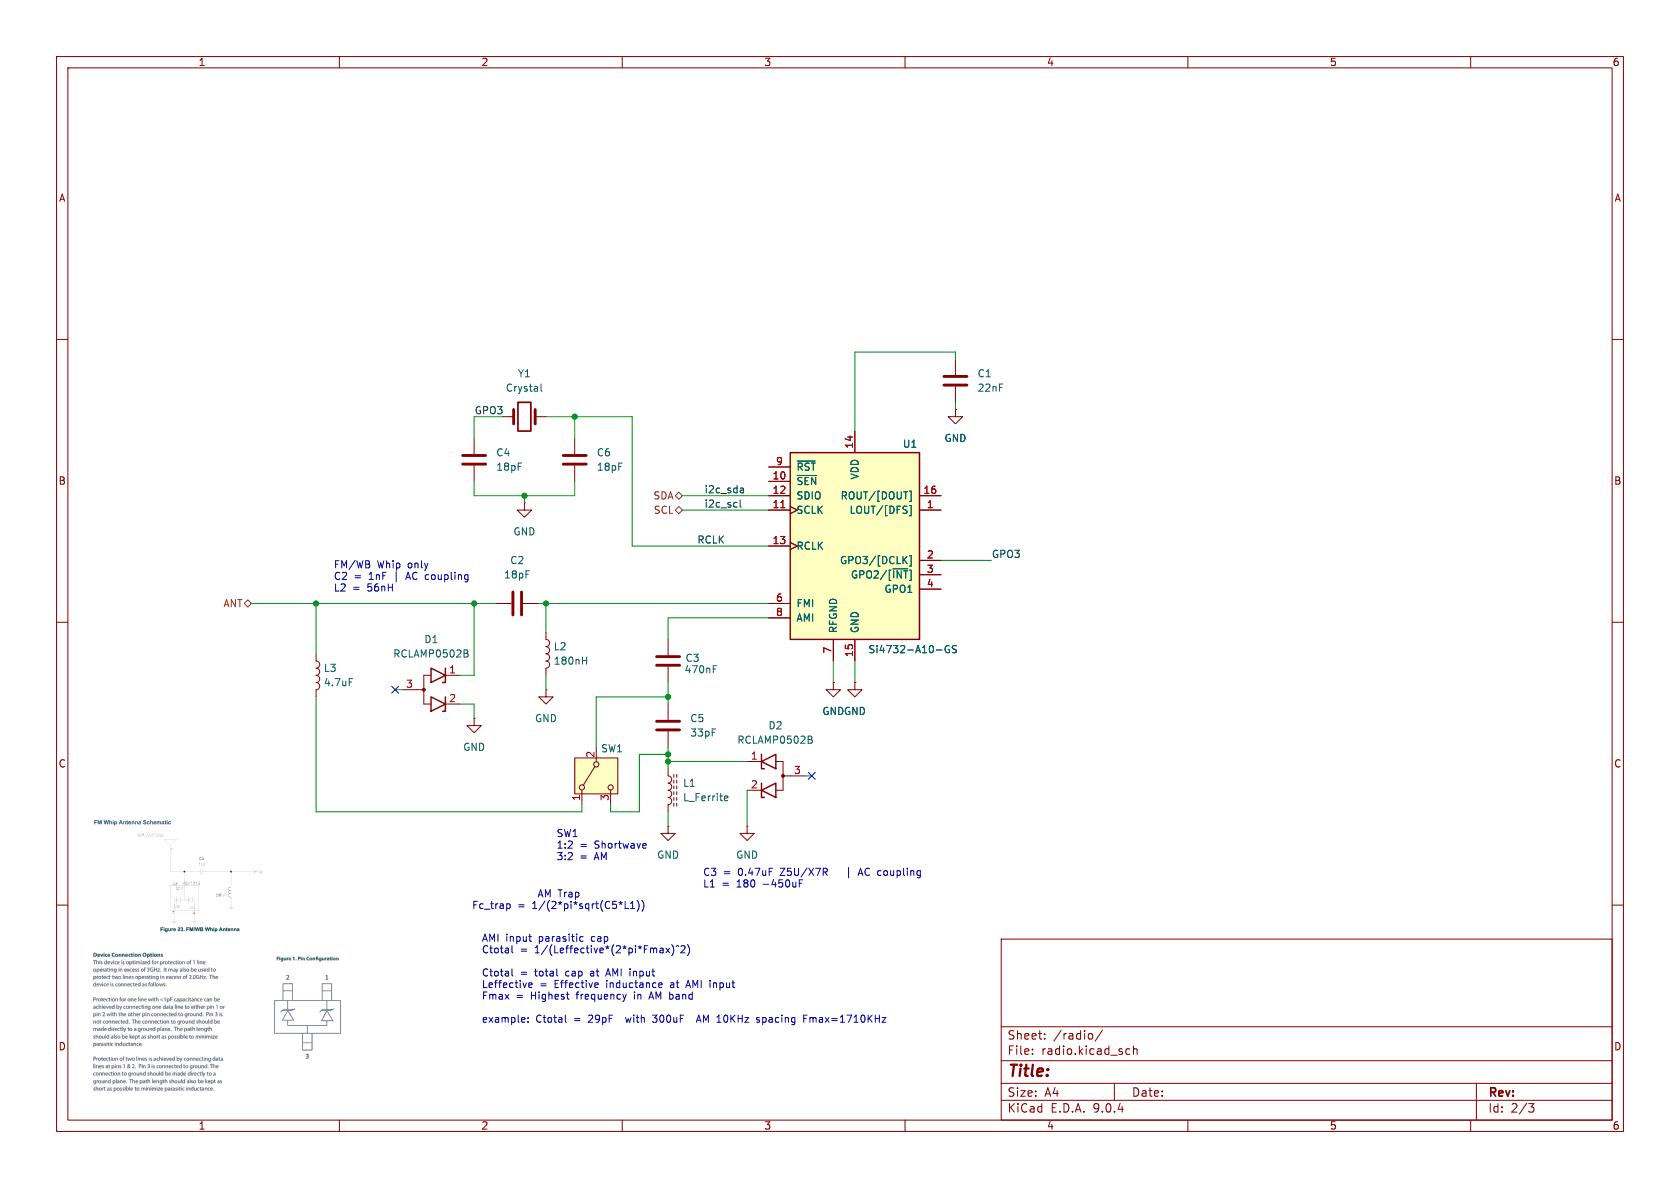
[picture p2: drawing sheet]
(kicad_sch
 (version 20250114)
 (generator "eeschema")
 (generator_version "9.0")
 (paper "A4")
 (lib_symbols
  (symbol "Device:C"
   (pin_numbers (hide yes))
   (pin_names
    (offset 0.254)) (exclude_from_sim no) (in_bom yes) (on_board yes)
   (property "Reference" "C" (at 0.635 2.54 0) (effects (font (size 1.27 1.27)) (justify left)))
   (property "Value" "C" (at 0.635 -2.54 0) (effects (font (size 1.27 1.27)) (justify left)))
   (property "Footprint" "" (at 0.9652 -3.81 0) (effects (font (size 1.27 1.27)) (hide yes)))
   (property "Datasheet" "~" (at 0 0 0) (effects (font (size 1.27 1.27)) (hide yes)))
   (property "Description" "Unpolarized capacitor" (at 0 0 0) (effects (font (size 1.27 1.27)) (hide yes)))
   (symbol "C_0_1"
    (polyline (pts (xy -2.032 0.762) (xy 2.032 0.762)) (stroke (width 0.508) (type default)) (fill (type none)))
    (polyline (pts (xy -2.032 -0.762) (xy 2.032 -0.762)) (stroke (width 0.508) (type default)) (fill (type none))))
   (symbol "C_1_1"
    (pin passive line (at 0 3.81 270) (length 2.794) (name "~" (effects (font (size 1.27 1.27)))) (number "1" (effects (font (size 1.27 1.27)))))
    (pin passive line (at 0 -3.81 90) (length 2.794) (name "~" (effects (font (size 1.27 1.27)))) (number "2" (effects (font (size 1.27 1.27))))))
   (embedded_fonts no))
  (symbol "Device:Crystal"
   (pin_numbers (hide yes))
   (pin_names
    (offset 1.016) (hide yes)) (exclude_from_sim no) (in_bom yes) (on_board yes)
   (property "Reference" "Y" (at 0 3.81 0) (effects (font (size 1.27 1.27))))
   (property "Value" "Crystal" (at 0 -3.81 0) (effects (font (size 1.27 1.27))))
   (property "Footprint" "" (at 0 0 0) (effects (font (size 1.27 1.27)) (hide yes)))
   (property "Datasheet" "~" (at 0 0 0) (effects (font (size 1.27 1.27)) (hide yes)))
   (property "Description" "Two pin crystal" (at 0 0 0) (effects (font (size 1.27 1.27)) (hide yes)))
   (symbol "Crystal_0_1"
    (polyline (pts (xy -2.54 0) (xy -1.905 0)) (stroke (width 0) (type default)) (fill (type none)))
    (polyline (pts (xy -1.905 -1.27) (xy -1.905 1.27)) (stroke (width 0.508) (type default)) (fill (type none)))
    (rectangle (start -1.143 2.54) (end 1.143 -2.54) (stroke (width 0.3048) (type default)) (fill (type none)))
    (polyline (pts (xy 1.905 -1.27) (xy 1.905 1.27)) (stroke (width 0.508) (type default)) (fill (type none)))
    (polyline (pts (xy 2.54 0) (xy 1.905 0)) (stroke (width 0) (type default)) (fill (type none))))
   (symbol "Crystal_1_1"
    (pin passive line (at -3.81 0 0) (length 1.27) (name "1" (effects (font (size 1.27 1.27)))) (number "1" (effects (font (size 1.27 1.27)))))
    (pin passive line (at 3.81 0 180) (length 1.27) (name "2" (effects (font (size 1.27 1.27)))) (number "2" (effects (font (size 1.27 1.27))))))
   (embedded_fonts no))
  (symbol "Device:L"
   (pin_numbers (hide yes))
   (pin_names
    (offset 1.016) (hide yes)) (exclude_from_sim no) (in_bom yes) (on_board yes)
   (property "Reference" "L" (at -1.27 0 90) (effects (font (size 1.27 1.27))))
   (property "Value" "L" (at 1.905 0 90) (effects (font (size 1.27 1.27))))
   (property "Footprint" "" (at 0 0 0) (effects (font (size 1.27 1.27)) (hide yes)))
   (property "Datasheet" "~" (at 0 0 0) (effects (font (size 1.27 1.27)) (hide yes)))
   (property "Description" "Inductor" (at 0 0 0) (effects (font (size 1.27 1.27)) (hide yes)))
   (symbol "L_0_1"
    (arc (start 0 2.54) (mid 0.6323 1.905) (end 0 1.27) (stroke (width 0) (type default)) (fill (type none)))
    (arc (start 0 1.27) (mid 0.6323 0.635) (end 0 0) (stroke (width 0) (type default)) (fill (type none)))
    (arc (start 0 0) (mid 0.6323 -0.635) (end 0 -1.27) (stroke (width 0) (type default)) (fill (type none)))
    (arc (start 0 -1.27) (mid 0.6323 -1.905) (end 0 -2.54) (stroke (width 0) (type default)) (fill (type none))))
   (symbol "L_1_1"
    (pin passive line (at 0 3.81 270) (length 1.27) (name "1" (effects (font (size 1.27 1.27)))) (number "1" (effects (font (size 1.27 1.27)))))
    (pin passive line (at 0 -3.81 90) (length 1.27) (name "2" (effects (font (size 1.27 1.27)))) (number "2" (effects (font (size 1.27 1.27))))))
   (embedded_fonts no))
  (symbol "Device:L_Ferrite"
   (pin_numbers (hide yes))
   (pin_names
    (offset 1.016) (hide yes)) (exclude_from_sim no) (in_bom yes) (on_board yes)
   (property "Reference" "L" (at -1.27 0 90) (effects (font (size 1.27 1.27))))
   (property "Value" "L_Ferrite" (at 2.794 0 90) (effects (font (size 1.27 1.27))))
   (property "Footprint" "" (at 0 0 0) (effects (font (size 1.27 1.27)) (hide yes)))
   (property "Datasheet" "~" (at 0 0 0) (effects (font (size 1.27 1.27)) (hide yes)))
   (property "Description" "Inductor with ferrite core" (at 0 0 0) (effects (font (size 1.27 1.27)) (hide yes)))
   (symbol "L_Ferrite_0_1"
    (arc (start 0 2.54) (mid 0.6323 1.905) (end 0 1.27) (stroke (width 0) (type default)) (fill (type none)))
    (arc (start 0 1.27) (mid 0.6323 0.635) (end 0 0) (stroke (width 0) (type default)) (fill (type none)))
    (arc (start 0 0) (mid 0.6323 -0.635) (end 0 -1.27) (stroke (width 0) (type default)) (fill (type none)))
    (arc (start 0 -1.27) (mid 0.6323 -1.905) (end 0 -2.54) (stroke (width 0) (type default)) (fill (type none)))
    (polyline (pts (xy 1.016 2.286) (xy 1.016 2.794)) (stroke (width 0) (type default)) (fill (type none)))
    (polyline (pts (xy 1.016 1.27) (xy 1.016 1.778)) (stroke (width 0) (type default)) (fill (type none)))
    (polyline (pts (xy 1.016 0.254) (xy 1.016 0.762)) (stroke (width 0) (type default)) (fill (type none)))
    (polyline (pts (xy 1.016 -0.762) (xy 1.016 -0.254)) (stroke (width 0) (type default)) (fill (type none)))
    (polyline (pts (xy 1.016 -1.778) (xy 1.016 -1.27)) (stroke (width 0) (type default)) (fill (type none)))
    (polyline (pts (xy 1.016 -2.794) (xy 1.016 -2.286)) (stroke (width 0) (type default)) (fill (type none)))
    (polyline (pts (xy 1.524 2.794) (xy 1.524 2.286)) (stroke (width 0) (type default)) (fill (type none)))
    (polyline (pts (xy 1.524 1.778) (xy 1.524 1.27)) (stroke (width 0) (type default)) (fill (type none)))
    (polyline (pts (xy 1.524 0.762) (xy 1.524 0.254)) (stroke (width 0) (type default)) (fill (type none)))
    (polyline (pts (xy 1.524 -0.254) (xy 1.524 -0.762)) (stroke (width 0) (type default)) (fill (type none)))
    (polyline (pts (xy 1.524 -1.27) (xy 1.524 -1.778)) (stroke (width 0) (type default)) (fill (type none)))
    (polyline (pts (xy 1.524 -2.286) (xy 1.524 -2.794)) (stroke (width 0) (type default)) (fill (type none))))
   (symbol "L_Ferrite_1_1"
    (pin passive line (at 0 3.81 270) (length 1.27) (name "1" (effects (font (size 1.27 1.27)))) (number "1" (effects (font (size 1.27 1.27)))))
    (pin passive line (at 0 -3.81 90) (length 1.27) (name "2" (effects (font (size 1.27 1.27)))) (number "2" (effects (font (size 1.27 1.27))))))
   (embedded_fonts no))
  (symbol "Power_Protection:RCLAMP0502B"
   (pin_names (hide yes)) (exclude_from_sim no) (in_bom yes) (on_board yes)
   (property "Reference" "D" (at 0 5.08 0) (effects (font (size 1.27 1.27))))
   (property "Value" "RCLAMP0502B" (at 0 -5.08 0) (effects (font (size 1.27 1.27))))
   (property "Footprint" "Package_TO_SOT_SMD:SOT-416" (at 0 -7.62 0) (effects (font (size 1.27 1.27)) (hide yes)))
   (property "Datasheet" "https://www.semtech.com/products/circuit-protection/low-capacitance/rclamp0502b" (at 1.27 2.54 0) (effects (font (size 1.27 1.27)) (hide yes)))
   (property "Description" "Low capacitance unidirectional dual ESD protection diode, SC-75" (at 0 0 0) (effects (font (size 1.27 1.27)) (hide yes)))
   (symbol "RCLAMP0502B_0_1"
    (polyline (pts (xy -2.54 0) (xy -1.27 0)) (stroke (width 0) (type default)) (fill (type none)))
    (polyline (pts (xy -1.27 2.54) (xy -1.27 -2.54)) (stroke (width 0) (type default)) (fill (type none)))
    (polyline (pts (xy 0 2.54) (xy -1.27 2.54)) (stroke (width 0.1524) (type default)) (fill (type none)))
    (polyline (pts (xy 0 1.27) (xy 0 3.81) (xy 2.54 2.54) (xy 0 1.27)) (stroke (width 0.254) (type default)) (fill (type none)))
    (polyline (pts (xy 2.54 3.81) (xy 2.54 1.27) (xy 2.032 1.27)) (stroke (width 0.254) (type default)) (fill (type none)))
    (pin passive line (at -5.08 0 0) (length 2.54) (name "A" (effects (font (size 1.27 1.27)))) (number "3" (effects (font (size 1.27 1.27))))))
   (symbol "RCLAMP0502B_1_1"
    (circle (center -1.27 0) (radius 0.254) (stroke (width 0) (type default)) (fill (type outline)))
    (polyline (pts (xy 0 -2.54) (xy -1.27 -2.54)) (stroke (width 0.1524) (type default)) (fill (type none)))
    (polyline (pts (xy 0 -3.81) (xy 0 -1.27) (xy 2.54 -2.54) (xy 0 -3.81)) (stroke (width 0.254) (type default)) (fill (type none)))
    (polyline (pts (xy 2.54 -1.27) (xy 2.54 -3.81) (xy 2.032 -3.81)) (stroke (width 0.254) (type default)) (fill (type none)))
    (pin passive line (at 5.08 2.54 180) (length 2.54) (name "K1" (effects (font (size 1.27 1.27)))) (number "1" (effects (font (size 1.27 1.27)))))
    (pin passive line (at 5.08 -2.54 180) (length 2.54) (name "K2" (effects (font (size 1.27 1.27)))) (number "2" (effects (font (size 1.27 1.27))))))
   (embedded_fonts no))
  (symbol "Switch:SW_SPDT"
   (pin_names
    (offset 0) (hide yes)) (exclude_from_sim no) (in_bom yes) (on_board yes)
   (property "Reference" "SW" (at 0 5.08 0) (effects (font (size 1.27 1.27))))
   (property "Value" "SW_SPDT" (at 0 -5.08 0) (effects (font (size 1.27 1.27))))
   (property "Footprint" "" (at 0 0 0) (effects (font (size 1.27 1.27)) (hide yes)))
   (property "Datasheet" "~" (at 0 -7.62 0) (effects (font (size 1.27 1.27)) (hide yes)))
   (property "Description" "Switch, single pole double throw" (at 0 0 0) (effects (font (size 1.27 1.27)) (hide yes)))
   (symbol "SW_SPDT_0_1"
    (circle (center -2.032 0) (radius 0.4572) (stroke (width 0) (type default)) (fill (type none)))
    (polyline (pts (xy -1.651 0.254) (xy 1.651 2.286)) (stroke (width 0) (type default)) (fill (type none)))
    (circle (center 2.032 2.54) (radius 0.4572) (stroke (width 0) (type default)) (fill (type none)))
    (circle (center 2.032 -2.54) (radius 0.4572) (stroke (width 0) (type default)) (fill (type none))))
   (symbol "SW_SPDT_1_1"
    (rectangle (start -3.175 3.81) (end 3.175 -3.81) (stroke (width 0) (type default)) (fill (type background)))
    (pin passive line (at -5.08 0 0) (length 2.54) (name "B" (effects (font (size 1.27 1.27)))) (number "2" (effects (font (size 1.27 1.27)))))
    (pin passive line (at 5.08 2.54 180) (length 2.54) (name "A" (effects (font (size 1.27 1.27)))) (number "1" (effects (font (size 1.27 1.27)))))
    (pin passive line (at 5.08 -2.54 180) (length 2.54) (name "C" (effects (font (size 1.27 1.27)))) (number "3" (effects (font (size 1.27 1.27))))))
   (embedded_fonts no))
  (symbol "cyberphox:Si4732-A10-GS"
   (pin_names
    (offset 1.016)) (exclude_from_sim no) (in_bom yes) (on_board yes)
   (property "Reference" "U" (at -5.08 19.685 0) (effects (font (size 1.27 1.27)) (justify right)))
   (property "Value" "Si4732-A10-GS" (at -5.08 17.78 0) (effects (font (size 1.27 1.27)) (justify right)))
   (property "Footprint" "Package_SO:SO-16_3.9x9.9mm_P1.27mm" (at -29.718 -41.91 0) (effects (font (size 1.27 1.27)) (justify left) (hide yes)))
   (property "Datasheet" "https://www.skyworksinc.com/-/media/Skyworks/SL/documents/public/data-shorts/Si4732-A10-short.pdf" (at 23.622 -34.798 0) (effects (font (size 1.27 1.27)) (hide yes)))
   (property "Description" "AM/FM/SW/LW Broadcast Radio Receiver with RDS/RBDS" (at -1.524 -32.512 0) (effects (font (size 1.27 1.27)) (hide yes)))
   (property "Digikey" "336-5736-ND" (at -18.288 -37.084 0) (show_name) (effects (font (size 1.27 1.27)) (hide yes)))
   (property "Mouser" "634-SI4732-A10-GS" (at -14.986 -39.624 0) (show_name) (effects (font (size 1.27 1.27)) (hide yes)))
   (symbol "Si4732-A10-GS_0_1"
    (rectangle (start -11.43 16.51) (end 11.43 -16.51) (stroke (width 0.254) (type default)) (fill (type background))))
   (symbol "Si4732-A10-GS_1_1"
    (pin input line (at -15.24 13.97 0) (length 3.81) (name "~{RST}" (effects (font (size 1.27 1.27)))) (number "9" (effects (font (size 1.27 1.27)))))
    (pin input line (at -15.24 11.43 0) (length 3.81) (name "~{SEN}" (effects (font (size 1.27 1.27)))) (number "10" (effects (font (size 1.27 1.27)))))
    (pin bidirectional line (at -15.24 8.89 0) (length 3.81) (name "SDIO" (effects (font (size 1.27 1.27)))) (number "12" (effects (font (size 1.27 1.27)))))
    (pin input clock (at -15.24 6.35 0) (length 3.81) (name "SCLK" (effects (font (size 1.27 1.27)))) (number "11" (effects (font (size 1.27 1.27)))))
    (pin input clock (at -15.24 0 0) (length 3.81) (name "RCLK" (effects (font (size 1.27 1.27)))) (number "13" (effects (font (size 1.27 1.27)))))
    (pin input line (at -15.24 -10.16 0) (length 3.81) (name "FMI" (effects (font (size 1.27 1.27)))) (number "6" (effects (font (size 1.27 1.27)))))
    (pin input line (at -15.24 -12.7 0) (length 3.81) (name "AMI" (effects (font (size 1.27 1.27)))) (number "8" (effects (font (size 1.27 1.27)))))
    (pin no_connect line (at -15.24 -15.24 0) (length 3.81) (hide yes) (name "NC" (effects (font (size 1.27 1.27)))) (number "5" (effects (font (size 1.27 1.27)))))
    (pin power_in line (at -3.81 -20.32 90) (length 3.81) (name "RFGND" (effects (font (size 1.27 1.27)))) (number "7" (effects (font (size 1.27 1.27)))))
    (pin power_in line (at 0 20.32 270) (length 3.81) (name "VDD" (effects (font (size 1.27 1.27)))) (number "14" (effects (font (size 1.27 1.27)))))
    (pin power_in line (at 0 -20.32 90) (length 3.81) (name "GND" (effects (font (size 1.27 1.27)))) (number "15" (effects (font (size 1.27 1.27)))))
    (pin output line (at 15.24 8.89 180) (length 3.81) (name "ROUT/[DOUT]" (effects (font (size 1.27 1.27)))) (number "16" (effects (font (size 1.27 1.27)))))
    (pin bidirectional line (at 15.24 6.35 180) (length 3.81) (name "LOUT/[DFS]" (effects (font (size 1.27 1.27)))) (number "1" (effects (font (size 1.27 1.27)))))
    (pin bidirectional line (at 15.24 -2.54 180) (length 3.81) (name "GPO3/[DCLK]" (effects (font (size 1.27 1.27)))) (number "2" (effects (font (size 1.27 1.27)))))
    (pin bidirectional line (at 15.24 -5.08 180) (length 3.81) (name "GPO2/[~{INT}]" (effects (font (size 1.27 1.27)))) (number "3" (effects (font (size 1.27 1.27)))))
    (pin bidirectional line (at 15.24 -7.62 180) (length 3.81) (name "GPO1" (effects (font (size 1.27 1.27)))) (number "4" (effects (font (size 1.27 1.27))))))
   (embedded_fonts no)
   (embedded_files))
  (symbol "power:GND"
   (power)
   (pin_numbers (hide yes))
   (pin_names
    (offset 0) (hide yes)) (exclude_from_sim no) (in_bom yes) (on_board yes)
   (property "Reference" "#PWR" (at 0 -6.35 0) (effects (font (size 1.27 1.27)) (hide yes)))
   (property "Value" "GND" (at 0 -3.81 0) (effects (font (size 1.27 1.27))))
   (property "Footprint" "" (at 0 0 0) (effects (font (size 1.27 1.27)) (hide yes)))
   (property "Datasheet" "" (at 0 0 0) (effects (font (size 1.27 1.27)) (hide yes)))
   (property "Description" "Power symbol creates a global label with name \"GND\" , ground" (at 0 0 0) (effects (font (size 1.27 1.27)) (hide yes)))
   (symbol "GND_0_1"
    (polyline (pts (xy 0 0) (xy 0 -1.27) (xy 1.27 -1.27) (xy 0 -2.54) (xy -1.27 -1.27) (xy 0 -1.27)) (stroke (width 0) (type default)) (fill (type none))))
   (symbol "GND_1_1"
    (pin power_in line (at 0 0 270) (length 0) (name "~" (effects (font (size 1.27 1.27)))) (number "1" (effects (font (size 1.27 1.27))))))
   (embedded_fonts no)))
 (text "FM/WB Whip only\nC2 = 1nF | AC coupling\nL2 = 56nH"
  (exclude_from_sim no)
  (at 58.928 102.108 0)
  (effects (font (size 1.27 1.27)) (justify left)))
 (text "SW1 \n1:2 = Shortwave\n3:2 = AM\n"
  (exclude_from_sim no)
  (at 98.298 149.606 0)
  (effects (font (size 1.27 1.27)) (justify left)))
 (text "AMI input parasitic cap\nCtotal = 1/(Leffective*(2*pi*Fmax)^2)\n\nCtotal = total cap at AMI input\nLeffective = Effective inductance at AMI input\nFmax = Highest frequency in AM band\n\nexample: Ctotal = 29pF  with 300uF  AM 10KHz spacing Fmax=1710KHz\n"
  (exclude_from_sim no)
  (at 85.09 173.228 0)
  (effects (font (size 1.27 1.27)) (justify left)))
 (text "C3 = 0.47uF Z5U/X7R   | AC coupling\nL1 = 180 -450uF\n"
  (exclude_from_sim no)
  (at 124.206 155.448 0)
  (effects (font (size 1.27 1.27)) (justify left)))
 (text "AM Trap\nFc_trap = 1/(2*pi*sqrt(C5*L1))"
  (exclude_from_sim no)
  (at 98.806 159.258 0)
  (effects (font (size 1.27 1.27))))
 (junction
  (at 92.71 87.63)
  (diameter 0)
  (color 0 0 0 0))
 (junction
  (at 96.52 106.68)
  (diameter 0)
  (color 0 0 0 0))
 (junction
  (at 83.82 106.68)
  (diameter 0)
  (color 0 0 0 0))
 (junction
  (at 101.6 73.66)
  (diameter 0)
  (color 0 0 0 0))
 (junction
  (at 118.11 134.62)
  (diameter 0)
  (color 0 0 0 0))
 (junction
  (at 55.88 106.68)
  (diameter 0)
  (color 0 0 0 0))
 (junction
  (at 118.11 133.35)
  (diameter 0)
  (color 0 0 0 0))
 (junction
  (at 118.11 123.19)
  (diameter 0)
  (color 0 0 0 0))
 (no_connect
  (at 143.51 137.16))
 (no_connect
  (at 69.85 121.92))
 (wire
  (pts (xy 118.11 132.08) (xy 118.11 133.35))
  (stroke (width 0) (type default)))
 (wire
  (pts (xy 83.82 85.09) (xy 83.82 87.63))
  (stroke (width 0) (type default)))
 (wire
  (pts (xy 118.11 134.62) (xy 132.08 134.62))
  (stroke (width 0) (type default)))
 (wire
  (pts (xy 113.03 133.35) (xy 113.03 143.51))
  (stroke (width 0) (type default)))
 (wire
  (pts (xy 151.13 76.2) (xy 151.13 62.23))
  (stroke (width 0) (type default)))
 (wire
  (pts (xy 95.25 106.68) (xy 96.52 106.68))
  (stroke (width 0) (type default)))
 (wire
  (pts (xy 105.41 123.19) (xy 105.41 132.08))
  (stroke (width 0) (type default)))
 (wire
  (pts (xy 102.87 143.51) (xy 102.87 142.24))
  (stroke (width 0) (type default)))
 (wire
  (pts (xy 92.71 87.63) (xy 101.6 87.63))
  (stroke (width 0) (type default)))
 (wire
  (pts (xy 83.82 77.47) (xy 83.82 73.66))
  (stroke (width 0) (type default)))
 (wire
  (pts (xy 118.11 143.51) (xy 118.11 146.05))
  (stroke (width 0) (type default)))
 (wire
  (pts (xy 83.82 73.66) (xy 88.9 73.66))
  (stroke (width 0) (type default)))
 (wire
  (pts (xy 107.95 143.51) (xy 107.95 142.24))
  (stroke (width 0) (type default)))
 (wire
  (pts (xy 151.13 62.23) (xy 168.91 62.23))
  (stroke (width 0) (type default)))
 (wire
  (pts (xy 83.82 124.46) (xy 83.82 127))
  (stroke (width 0) (type default)))
 (wire
  (pts (xy 147.32 116.84) (xy 147.32 120.65))
  (stroke (width 0) (type default)))
 (wire
  (pts (xy 118.11 123.19) (xy 118.11 124.46))
  (stroke (width 0) (type default)))
 (wire
  (pts (xy 132.08 139.7) (xy 132.08 146.05))
  (stroke (width 0) (type default)))
 (wire
  (pts (xy 55.88 106.68) (xy 83.82 106.68))
  (stroke (width 0) (type default)))
 (wire
  (pts (xy 120.65 87.63) (xy 135.89 87.63))
  (stroke (width 0) (type default)))
 (wire
  (pts (xy 168.91 62.23) (xy 168.91 63.5))
  (stroke (width 0) (type default)))
 (wire
  (pts (xy 151.13 116.84) (xy 151.13 120.65))
  (stroke (width 0) (type default)))
 (wire
  (pts (xy 101.6 73.66) (xy 111.76 73.66))
  (stroke (width 0) (type default)))
 (wire
  (pts (xy 105.41 123.19) (xy 118.11 123.19))
  (stroke (width 0) (type default)))
 (wire
  (pts (xy 118.11 109.22) (xy 135.89 109.22))
  (stroke (width 0) (type default)))
 (wire
  (pts (xy 113.03 133.35) (xy 118.11 133.35))
  (stroke (width 0) (type default)))
 (wire
  (pts (xy 101.6 87.63) (xy 101.6 85.09))
  (stroke (width 0) (type default)))
 (wire
  (pts (xy 96.52 106.68) (xy 96.52 111.76))
  (stroke (width 0) (type default)))
 (wire
  (pts (xy 55.88 143.51) (xy 102.87 143.51))
  (stroke (width 0) (type default)))
 (wire
  (pts (xy 111.76 73.66) (xy 111.76 96.52))
  (stroke (width 0) (type default)))
 (wire
  (pts (xy 81.28 119.38) (xy 83.82 119.38))
  (stroke (width 0) (type default)))
 (wire
  (pts (xy 143.51 137.16) (xy 142.24 137.16))
  (stroke (width 0) (type default)))
 (wire
  (pts (xy 118.11 133.35) (xy 118.11 134.62))
  (stroke (width 0) (type default)))
 (wire
  (pts (xy 44.45 106.68) (xy 55.88 106.68))
  (stroke (width 0) (type default)))
 (wire
  (pts (xy 168.91 71.12) (xy 168.91 72.39))
  (stroke (width 0) (type default)))
 (wire
  (pts (xy 96.52 73.66) (xy 101.6 73.66))
  (stroke (width 0) (type default)))
 (wire
  (pts (xy 55.88 106.68) (xy 55.88 115.57))
  (stroke (width 0) (type default)))
 (wire
  (pts (xy 113.03 143.51) (xy 107.95 143.51))
  (stroke (width 0) (type default)))
 (wire
  (pts (xy 83.82 106.68) (xy 87.63 106.68))
  (stroke (width 0) (type default)))
 (wire
  (pts (xy 118.11 120.65) (xy 118.11 123.19))
  (stroke (width 0) (type default)))
 (wire
  (pts (xy 81.28 124.46) (xy 83.82 124.46))
  (stroke (width 0) (type default)))
 (wire
  (pts (xy 120.65 90.17) (xy 135.89 90.17))
  (stroke (width 0) (type default)))
 (wire
  (pts (xy 83.82 87.63) (xy 92.71 87.63))
  (stroke (width 0) (type default)))
 (wire
  (pts (xy 55.88 123.19) (xy 55.88 143.51))
  (stroke (width 0) (type default)))
 (wire
  (pts (xy 111.76 96.52) (xy 135.89 96.52))
  (stroke (width 0) (type default)))
 (wire
  (pts (xy 69.85 121.92) (xy 71.12 121.92))
  (stroke (width 0) (type default)))
 (wire
  (pts (xy 83.82 106.68) (xy 83.82 119.38))
  (stroke (width 0) (type default)))
 (wire
  (pts (xy 101.6 73.66) (xy 101.6 77.47))
  (stroke (width 0) (type default)))
 (wire
  (pts (xy 118.11 134.62) (xy 118.11 135.89))
  (stroke (width 0) (type default)))
 (wire
  (pts (xy 118.11 109.22) (xy 118.11 113.03))
  (stroke (width 0) (type default)))
 (wire
  (pts (xy 92.71 87.63) (xy 92.71 88.9))
  (stroke (width 0) (type default)))
 (wire
  (pts (xy 166.37 99.06) (xy 175.26 99.06))
  (stroke (width 0) (type default)))
 (wire
  (pts (xy 96.52 106.68) (xy 135.89 106.68))
  (stroke (width 0) (type default)))
 (wire
  (pts (xy 96.52 119.38) (xy 96.52 121.92))
  (stroke (width 0) (type default)))
 (image
  (at 38.1 180.34)
  (scale 0.263596)
  (data))
 (image
  (at 31.75 154.94)
  (scale 0.193063)
  (data))
 (label "RCLK"
  (at 123.19 96.52 0)
  (effects (font (size 1.27 1.27)) (justify left bottom)))
 (label "GPO3"
  (at 175.26 99.06 0)
  (effects (font (size 1.27 1.27)) (justify left bottom)))
 (label "GPO3"
  (at 83.82 73.66 0)
  (effects (font (size 1.27 1.27)) (justify left bottom)))
 (label "i2c_scl"
  (at 124.46 90.17 0)
  (effects (font (size 1.27 1.27)) (justify left bottom)))
 (label "i2c_sda"
  (at 124.46 87.63 0)
  (effects (font (size 1.27 1.27)) (justify left bottom)))
 (hierarchical_label "SDA"
  (shape bidirectional)
  (at 120.65 87.63 180)
  (effects (font (size 1.27 1.27)) (justify right)))
 (hierarchical_label "ANT"
  (shape bidirectional)
  (at 44.45 106.68 180)
  (effects (font (size 1.27 1.27)) (justify right)))
 (hierarchical_label "SCL"
  (shape bidirectional)
  (at 120.65 90.17 180)
  (effects (font (size 1.27 1.27)) (justify right)))
 (symbol
  (lib_id "cyberphox:Si4732-A10-GS")
  (at 151.13 96.52 0)
  (unit 1)
  (exclude_from_sim no)
  (in_bom yes)
  (on_board yes)
  (dnp no)
  (property "Reference" "U1" (at 159.512 78.486 0) (effects (font (size 1.27 1.27)) (justify left)))
  (property "Value" "Si4732-A10-GS" (at 153.416 114.808 0) (effects (font (size 1.27 1.27)) (justify left)))
  (property "Footprint" "Package_SO:SO-16_3.9x9.9mm_P1.27mm" (at 121.412 138.43 0) (effects (font (size 1.27 1.27)) (justify left) (hide yes)))
  (property "Datasheet" "https://www.skyworksinc.com/-/media/Skyworks/SL/documents/public/data-shorts/Si4732-A10-short.pdf" (at 174.752 131.318 0) (effects (font (size 1.27 1.27)) (hide yes)))
  (property "Description" "AM/FM/SW/LW Broadcast Radio Receiver with RDS/RBDS" (at 149.606 129.032 0) (effects (font (size 1.27 1.27)) (hide yes)))
  (property "Digikey" "336-5736-ND" (at 132.842 133.604 0) (show_name yes) (effects (font (size 1.27 1.27)) (hide yes)))
  (property "Mouser" "634-SI4732-A10-GS" (at 136.144 136.144 0) (show_name yes) (effects (font (size 1.27 1.27)) (hide yes)))
  (pin "10")
  (pin "2")
  (pin "8")
  (pin "12")
  (pin "4")
  (pin "9")
  (pin "11")
  (pin "6")
  (pin "5")
  (pin "7")
  (pin "13")
  (pin "15")
  (pin "16")
  (pin "1")
  (pin "14")
  (pin "3"))
 (symbol
  (lib_id "power:GND")
  (at 151.13 120.65 0)
  (unit 1)
  (exclude_from_sim no)
  (in_bom yes)
  (on_board yes)
  (dnp no)
  (fields_autoplaced yes)
  (property "Reference" "#PWR02" (at 151.13 127 0) (effects (font (size 1.27 1.27)) (hide yes)))
  (property "Value" "GND" (at 151.13 125.73 0) (effects (font (size 1.27 1.27))))
  (property "Footprint" "" (at 151.13 120.65 0) (effects (font (size 1.27 1.27)) (hide yes)))
  (property "Datasheet" "" (at 151.13 120.65 0) (effects (font (size 1.27 1.27)) (hide yes)))
  (property "Description" "Power symbol creates a global label with name \"GND\" , ground" (at 151.13 120.65 0) (effects (font (size 1.27 1.27)) (hide yes)))
  (pin "1"))
 (symbol
  (lib_id "Device:C")
  (at 101.6 81.28 180)
  (unit 1)
  (exclude_from_sim no)
  (in_bom yes)
  (on_board yes)
  (dnp no)
  (fields_autoplaced yes)
  (property "Reference" "C6" (at 105.41 80.0099 0) (effects (font (size 1.27 1.27)) (justify right)))
  (property "Value" "18pF" (at 105.41 82.5499 0) (effects (font (size 1.27 1.27)) (justify right)))
  (property "Footprint" "" (at 100.6348 77.47 0) (effects (font (size 1.27 1.27)) (hide yes)))
  (property "Datasheet" "~" (at 101.6 81.28 0) (effects (font (size 1.27 1.27)) (hide yes)))
  (property "Description" "Unpolarized capacitor" (at 101.6 81.28 0) (effects (font (size 1.27 1.27)) (hide yes)))
  (pin "1")
  (pin "2"))
 (symbol
  (lib_id "power:GND")
  (at 83.82 127 0)
  (unit 1)
  (exclude_from_sim no)
  (in_bom yes)
  (on_board yes)
  (dnp no)
  (fields_autoplaced yes)
  (property "Reference" "#PWR06" (at 83.82 133.35 0) (effects (font (size 1.27 1.27)) (hide yes)))
  (property "Value" "GND" (at 83.82 132.08 0) (effects (font (size 1.27 1.27))))
  (property "Footprint" "" (at 83.82 127 0) (effects (font (size 1.27 1.27)) (hide yes)))
  (property "Datasheet" "" (at 83.82 127 0) (effects (font (size 1.27 1.27)) (hide yes)))
  (property "Description" "Power symbol creates a global label with name \"GND\" , ground" (at 83.82 127 0) (effects (font (size 1.27 1.27)) (hide yes)))
  (pin "1"))
 (symbol
  (lib_id "Device:Crystal")
  (at 92.71 73.66 0)
  (unit 1)
  (exclude_from_sim no)
  (in_bom yes)
  (on_board yes)
  (dnp no)
  (fields_autoplaced yes)
  (property "Reference" "Y1" (at 92.71 66.04 0) (effects (font (size 1.27 1.27))))
  (property "Value" "Crystal" (at 92.71 68.58 0) (effects (font (size 1.27 1.27))))
  (property "Footprint" "Crystal:Crystal_SMD_MicroCrystal_CC1V-T1A-2Pin_8.0x3.7mm" (at 92.71 73.66 0) (effects (font (size 1.27 1.27)) (hide yes)))
  (property "Datasheet" "~" (at 92.71 73.66 0) (effects (font (size 1.27 1.27)) (hide yes)))
  (property "Description" "Two pin crystal" (at 92.71 73.66 0) (effects (font (size 1.27 1.27)) (hide yes)))
  (pin "2")
  (pin "1"))
 (symbol
  (lib_id "Switch:SW_SPDT")
  (at 105.41 137.16 90)
  (mirror x)
  (unit 1)
  (exclude_from_sim no)
  (in_bom yes)
  (on_board yes)
  (dnp no)
  (property "Reference" "SW1" (at 108.204 132.334 90) (effects (font (size 1.27 1.27))))
  (property "Value" "SW_SPDT" (at 96.774 138.938 90) (effects (font (size 1.27 1.27)) (hide yes)))
  (property "Footprint" "" (at 105.41 137.16 0) (effects (font (size 1.27 1.27)) (hide yes)))
  (property "Datasheet" "~" (at 113.03 137.16 0) (effects (font (size 1.27 1.27)) (hide yes)))
  (property "Description" "Switch, single pole double throw" (at 105.41 137.16 0) (effects (font (size 1.27 1.27)) (hide yes)))
  (pin "2")
  (pin "1")
  (pin "3"))
 (symbol
  (lib_id "power:GND")
  (at 96.52 121.92 0)
  (unit 1)
  (exclude_from_sim no)
  (in_bom yes)
  (on_board yes)
  (dnp no)
  (fields_autoplaced yes)
  (property "Reference" "#PWR05" (at 96.52 128.27 0) (effects (font (size 1.27 1.27)) (hide yes)))
  (property "Value" "GND" (at 96.52 127 0) (effects (font (size 1.27 1.27))))
  (property "Footprint" "" (at 96.52 121.92 0) (effects (font (size 1.27 1.27)) (hide yes)))
  (property "Datasheet" "" (at 96.52 121.92 0) (effects (font (size 1.27 1.27)) (hide yes)))
  (property "Description" "Power symbol creates a global label with name \"GND\" , ground" (at 96.52 121.92 0) (effects (font (size 1.27 1.27)) (hide yes)))
  (pin "1"))
 (symbol
  (lib_id "power:GND")
  (at 118.11 146.05 0)
  (unit 1)
  (exclude_from_sim no)
  (in_bom yes)
  (on_board yes)
  (dnp no)
  (fields_autoplaced yes)
  (property "Reference" "#PWR04" (at 118.11 152.4 0) (effects (font (size 1.27 1.27)) (hide yes)))
  (property "Value" "GND" (at 118.11 151.13 0) (effects (font (size 1.27 1.27))))
  (property "Footprint" "" (at 118.11 146.05 0) (effects (font (size 1.27 1.27)) (hide yes)))
  (property "Datasheet" "" (at 118.11 146.05 0) (effects (font (size 1.27 1.27)) (hide yes)))
  (property "Description" "Power symbol creates a global label with name \"GND\" , ground" (at 118.11 146.05 0) (effects (font (size 1.27 1.27)) (hide yes)))
  (pin "1"))
 (symbol
  (lib_id "Device:C")
  (at 83.82 81.28 180)
  (unit 1)
  (exclude_from_sim no)
  (in_bom yes)
  (on_board yes)
  (dnp no)
  (fields_autoplaced yes)
  (property "Reference" "C4" (at 87.63 80.0099 0) (effects (font (size 1.27 1.27)) (justify right)))
  (property "Value" "18pF" (at 87.63 82.5499 0) (effects (font (size 1.27 1.27)) (justify right)))
  (property "Footprint" "" (at 82.8548 77.47 0) (effects (font (size 1.27 1.27)) (hide yes)))
  (property "Datasheet" "~" (at 83.82 81.28 0) (effects (font (size 1.27 1.27)) (hide yes)))
  (property "Description" "Unpolarized capacitor" (at 83.82 81.28 0) (effects (font (size 1.27 1.27)) (hide yes)))
  (pin "1")
  (pin "2"))
 (symbol
  (lib_id "power:GND")
  (at 168.91 72.39 0)
  (unit 1)
  (exclude_from_sim no)
  (in_bom yes)
  (on_board yes)
  (dnp no)
  (fields_autoplaced yes)
  (property "Reference" "#PWR03" (at 168.91 78.74 0) (effects (font (size 1.27 1.27)) (hide yes)))
  (property "Value" "GND" (at 168.91 77.47 0) (effects (font (size 1.27 1.27))))
  (property "Footprint" "" (at 168.91 72.39 0) (effects (font (size 1.27 1.27)) (hide yes)))
  (property "Datasheet" "" (at 168.91 72.39 0) (effects (font (size 1.27 1.27)) (hide yes)))
  (property "Description" "Power symbol creates a global label with name \"GND\" , ground" (at 168.91 72.39 0) (effects (font (size 1.27 1.27)) (hide yes)))
  (pin "1"))
 (symbol
  (lib_id "Device:C")
  (at 168.91 67.31 0)
  (unit 1)
  (exclude_from_sim no)
  (in_bom yes)
  (on_board yes)
  (dnp no)
  (fields_autoplaced yes)
  (property "Reference" "C1" (at 172.72 66.0399 0) (effects (font (size 1.27 1.27)) (justify left)))
  (property "Value" "22nF" (at 172.72 68.5799 0) (effects (font (size 1.27 1.27)) (justify left)))
  (property "Footprint" "" (at 169.8752 71.12 0) (effects (font (size 1.27 1.27)) (hide yes)))
  (property "Datasheet" "~" (at 168.91 67.31 0) (effects (font (size 1.27 1.27)) (hide yes)))
  (property "Description" "Unpolarized capacitor" (at 168.91 67.31 0) (effects (font (size 1.27 1.27)) (hide yes)))
  (pin "2")
  (pin "1"))
 (symbol
  (lib_id "Device:L")
  (at 55.88 119.38 0)
  (unit 1)
  (exclude_from_sim no)
  (in_bom yes)
  (on_board yes)
  (dnp no)
  (fields_autoplaced yes)
  (property "Reference" "L3" (at 57.15 118.1099 0) (effects (font (size 1.27 1.27)) (justify left)))
  (property "Value" "4.7uF" (at 57.15 120.6499 0) (effects (font (size 1.27 1.27)) (justify left)))
  (property "Footprint" "" (at 55.88 119.38 0) (effects (font (size 1.27 1.27)) (hide yes)))
  (property "Datasheet" "~" (at 55.88 119.38 0) (effects (font (size 1.27 1.27)) (hide yes)))
  (property "Description" "Inductor" (at 55.88 119.38 0) (effects (font (size 1.27 1.27)) (hide yes)))
  (pin "1")
  (pin "2"))
 (symbol
  (lib_id "Device:L_Ferrite")
  (at 118.11 139.7 0)
  (unit 1)
  (exclude_from_sim no)
  (in_bom yes)
  (on_board yes)
  (dnp no)
  (fields_autoplaced yes)
  (property "Reference" "L1" (at 120.65 138.4299 0) (effects (font (size 1.27 1.27)) (justify left)))
  (property "Value" "L_Ferrite" (at 120.65 140.9699 0) (effects (font (size 1.27 1.27)) (justify left)))
  (property "Footprint" "" (at 118.11 139.7 0) (effects (font (size 1.27 1.27)) (hide yes)))
  (property "Datasheet" "~" (at 118.11 139.7 0) (effects (font (size 1.27 1.27)) (hide yes)))
  (property "Description" "Inductor with ferrite core" (at 118.11 139.7 0) (effects (font (size 1.27 1.27)) (hide yes)))
  (pin "2")
  (pin "1"))
 (symbol
  (lib_id "Device:L")
  (at 96.52 115.57 0)
  (unit 1)
  (exclude_from_sim no)
  (in_bom yes)
  (on_board yes)
  (dnp no)
  (fields_autoplaced yes)
  (property "Reference" "L2" (at 97.79 114.2999 0) (effects (font (size 1.27 1.27)) (justify left)))
  (property "Value" "180nH" (at 97.79 116.8399 0) (effects (font (size 1.27 1.27)) (justify left)))
  (property "Footprint" "" (at 96.52 115.57 0) (effects (font (size 1.27 1.27)) (hide yes)))
  (property "Datasheet" "~" (at 96.52 115.57 0) (effects (font (size 1.27 1.27)) (hide yes)))
  (property "Description" "Inductor" (at 96.52 115.57 0) (effects (font (size 1.27 1.27)) (hide yes)))
  (pin "1")
  (pin "2"))
 (symbol
  (lib_id "power:GND")
  (at 92.71 88.9 0)
  (unit 1)
  (exclude_from_sim no)
  (in_bom yes)
  (on_board yes)
  (dnp no)
  (fields_autoplaced yes)
  (property "Reference" "#PWR08" (at 92.71 95.25 0) (effects (font (size 1.27 1.27)) (hide yes)))
  (property "Value" "GND" (at 92.71 93.98 0) (effects (font (size 1.27 1.27))))
  (property "Footprint" "" (at 92.71 88.9 0) (effects (font (size 1.27 1.27)) (hide yes)))
  (property "Datasheet" "" (at 92.71 88.9 0) (effects (font (size 1.27 1.27)) (hide yes)))
  (property "Description" "Power symbol creates a global label with name \"GND\" , ground" (at 92.71 88.9 0) (effects (font (size 1.27 1.27)) (hide yes)))
  (pin "1"))
 (symbol
  (lib_id "Device:C")
  (at 91.44 106.68 90)
  (unit 1)
  (exclude_from_sim no)
  (in_bom yes)
  (on_board yes)
  (dnp no)
  (fields_autoplaced yes)
  (property "Reference" "C2" (at 91.44 99.06 90) (effects (font (size 1.27 1.27))))
  (property "Value" "18pF" (at 91.44 101.6 90) (effects (font (size 1.27 1.27))))
  (property "Footprint" "" (at 95.25 105.7148 0) (effects (font (size 1.27 1.27)) (hide yes)))
  (property "Datasheet" "~" (at 91.44 106.68 0) (effects (font (size 1.27 1.27)) (hide yes)))
  (property "Description" "Unpolarized capacitor" (at 91.44 106.68 0) (effects (font (size 1.27 1.27)) (hide yes)))
  (pin "1")
  (pin "2"))
 (symbol
  (lib_id "power:GND")
  (at 132.08 146.05 0)
  (unit 1)
  (exclude_from_sim no)
  (in_bom yes)
  (on_board yes)
  (dnp no)
  (fields_autoplaced yes)
  (property "Reference" "#PWR07" (at 132.08 152.4 0) (effects (font (size 1.27 1.27)) (hide yes)))
  (property "Value" "GND" (at 132.08 151.13 0) (effects (font (size 1.27 1.27))))
  (property "Footprint" "" (at 132.08 146.05 0) (effects (font (size 1.27 1.27)) (hide yes)))
  (property "Datasheet" "" (at 132.08 146.05 0) (effects (font (size 1.27 1.27)) (hide yes)))
  (property "Description" "Power symbol creates a global label with name \"GND\" , ground" (at 132.08 146.05 0) (effects (font (size 1.27 1.27)) (hide yes)))
  (pin "1"))
 (symbol
  (lib_id "power:GND")
  (at 147.32 120.65 0)
  (unit 1)
  (exclude_from_sim no)
  (in_bom yes)
  (on_board yes)
  (dnp no)
  (fields_autoplaced yes)
  (property "Reference" "#PWR01" (at 147.32 127 0) (effects (font (size 1.27 1.27)) (hide yes)))
  (property "Value" "GND" (at 147.32 125.73 0) (effects (font (size 1.27 1.27))))
  (property "Footprint" "" (at 147.32 120.65 0) (effects (font (size 1.27 1.27)) (hide yes)))
  (property "Datasheet" "" (at 147.32 120.65 0) (effects (font (size 1.27 1.27)) (hide yes)))
  (property "Description" "Power symbol creates a global label with name \"GND\" , ground" (at 147.32 120.65 0) (effects (font (size 1.27 1.27)) (hide yes)))
  (pin "1"))
 (symbol
  (lib_id "Power_Protection:RCLAMP0502B")
  (at 76.2 121.92 0)
  (unit 1)
  (exclude_from_sim no)
  (in_bom yes)
  (on_board yes)
  (dnp no)
  (fields_autoplaced yes)
  (property "Reference" "D1" (at 76.2635 113.03 0) (effects (font (size 1.27 1.27))))
  (property "Value" "RCLAMP0502B" (at 76.2635 115.57 0) (effects (font (size 1.27 1.27))))
  (property "Footprint" "Package_TO_SOT_SMD:SOT-416" (at 76.2 129.54 0) (effects (font (size 1.27 1.27)) (hide yes)))
  (property "Datasheet" "https://www.semtech.com/products/circuit-protection/low-capacitance/rclamp0502b" (at 77.47 119.38 0) (effects (font (size 1.27 1.27)) (hide yes)))
  (property "Description" "Low capacitance unidirectional dual ESD protection diode, SC-75" (at 76.2 121.92 0) (effects (font (size 1.27 1.27)) (hide yes)))
  (pin "3")
  (pin "1")
  (pin "2"))
 (symbol
  (lib_id "Device:C")
  (at 118.11 116.84 180)
  (unit 1)
  (exclude_from_sim no)
  (in_bom yes)
  (on_board yes)
  (dnp no)
  (property "Reference" "C3" (at 122.428 116.332 0) (effects (font (size 1.27 1.27))))
  (property "Value" "470nF" (at 123.952 118.364 0) (effects (font (size 1.27 1.27))))
  (property "Footprint" "" (at 117.1448 113.03 0) (effects (font (size 1.27 1.27)) (hide yes)))
  (property "Datasheet" "~" (at 118.11 116.84 0) (effects (font (size 1.27 1.27)) (hide yes)))
  (property "Description" "Unpolarized capacitor" (at 118.11 116.84 0) (effects (font (size 1.27 1.27)) (hide yes)))
  (pin "1")
  (pin "2"))
 (symbol
  (lib_id "Power_Protection:RCLAMP0502B")
  (at 137.16 137.16 0)
  (mirror y)
  (unit 1)
  (exclude_from_sim no)
  (in_bom yes)
  (on_board yes)
  (dnp no)
  (property "Reference" "D2" (at 137.0965 128.27 0) (effects (font (size 1.27 1.27))))
  (property "Value" "RCLAMP0502B" (at 137.0965 130.81 0) (effects (font (size 1.27 1.27))))
  (property "Footprint" "Package_TO_SOT_SMD:SOT-416" (at 137.16 144.78 0) (effects (font (size 1.27 1.27)) (hide yes)))
  (property "Datasheet" "https://www.semtech.com/products/circuit-protection/low-capacitance/rclamp0502b" (at 135.89 134.62 0) (effects (font (size 1.27 1.27)) (hide yes)))
  (property "Description" "Low capacitance unidirectional dual ESD protection diode, SC-75" (at 137.16 137.16 0) (effects (font (size 1.27 1.27)) (hide yes)))
  (pin "3")
  (pin "1")
  (pin "2"))
 (symbol
  (lib_id "Device:C")
  (at 118.11 128.27 0)
  (unit 1)
  (exclude_from_sim no)
  (in_bom yes)
  (on_board yes)
  (dnp no)
  (fields_autoplaced yes)
  (property "Reference" "C5" (at 121.92 126.9999 0) (effects (font (size 1.27 1.27)) (justify left)))
  (property "Value" "33pF" (at 121.92 129.5399 0) (effects (font (size 1.27 1.27)) (justify left)))
  (property "Footprint" "" (at 119.0752 132.08 0) (effects (font (size 1.27 1.27)) (hide yes)))
  (property "Datasheet" "~" (at 118.11 128.27 0) (effects (font (size 1.27 1.27)) (hide yes)))
  (property "Description" "Unpolarized capacitor" (at 118.11 128.27 0) (effects (font (size 1.27 1.27)) (hide yes)))
  (pin "1")
  (pin "2")))
